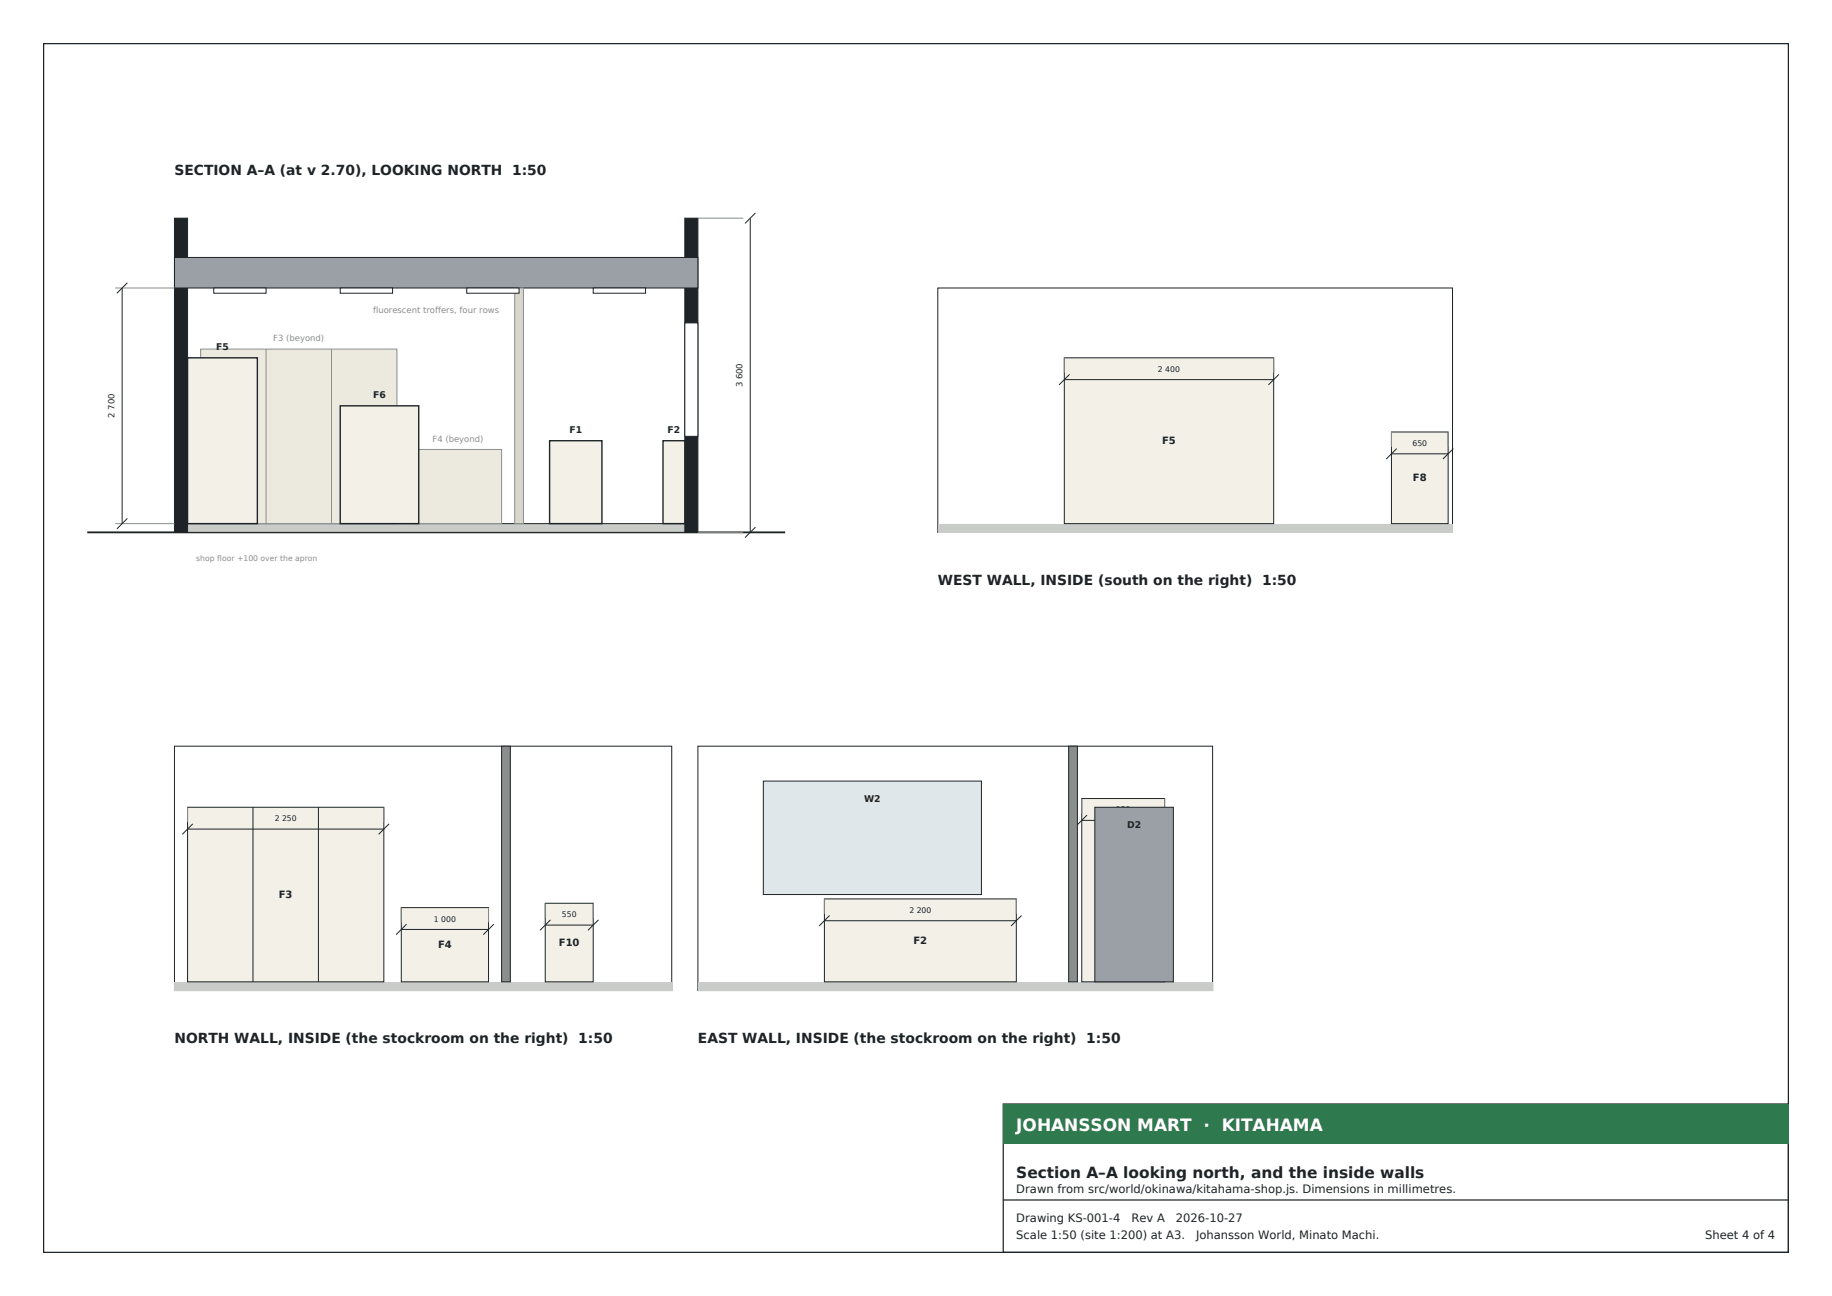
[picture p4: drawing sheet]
<svg xmlns="http://www.w3.org/2000/svg" width="420mm" height="297mm" viewBox="0 0 420 297" stroke-linecap="round" stroke-linejoin="round" font-family="sans-serif">
<path d="M10 10h400v277h-400zM230 253h180v34h-180zM230 275h180" fill="none" stroke="#1d2326" stroke-width=".28"/>
<path d="M230 253h180v9h-180z" fill-rule="evenodd" fill="#2e7a4e"/>
<path d="M20 122h160" fill="none" stroke="#1d2326" stroke-width=".42"/>
<g fill="#1d2326" stroke="#1d2326" stroke-width=".23">
<path d="M40 50h3v72h-3z" fill-rule="evenodd"/>
<path d="M157 50h3v72h-3z" fill-rule="evenodd"/>
</g>
<path d="M40 59h120v7h-120z" fill-rule="evenodd" fill="#9aa0a6" stroke="#1d2326" stroke-width=".23"/>
<path d="M43 120h114v2h-114z" fill-rule="evenodd" fill="#c9ccc8" stroke="#1d2326" stroke-width=".23"/>
<path d="M157 74h3v26h-3z" fill-rule="evenodd" fill="#fff" stroke="#1d2326" stroke-width=".23"/>
<path d="M118 66h2v54h-2z" fill-rule="evenodd" fill="#d9d6cc" stroke="#8a8f8c" stroke-width=".23"/>
<g fill="#ece9df" stroke="#8a8f8c" stroke-width=".23">
<path d="M46 80h45v40h-45z" fill-rule="evenodd"/>
<path d="M95 103h20v17h-20z" fill-rule="evenodd"/>
</g>
<path d="M61 80v40M76 80v40" fill="none" stroke="#8a8f8c" stroke-width=".23"/>
<g fill="#f3f0e7" stroke="#1d2326" stroke-width=".32">
<path d="M43 82h16v38h-16z" fill-rule="evenodd"/>
<path d="M78 93h18v27h-18z" fill-rule="evenodd"/>
<path d="M126 101h12v19h-12z" fill-rule="evenodd"/>
<path d="M152 101h5v19h-5z" fill-rule="evenodd"/>
</g>
<g fill="#fff" stroke="#1d2326" stroke-width=".23">
<path d="M49 66h12v1.2h-12z" fill-rule="evenodd"/>
<path d="M78 66h12v1.2h-12z" fill-rule="evenodd"/>
<path d="M107 66h12v1.2h-12z" fill-rule="evenodd"/>
<path d="M136 66h12v1.2h-12z" fill-rule="evenodd"/>
</g>
<path d="M160 50h10.4M26.4 66h13.6M26.4 120h13.6M160 122h10.4" fill="none" stroke="#8a8f8c" stroke-width=".23"/>
<path d="M172 50v72M173.2 48.8l-2.4 2.4M28 66v54M29.2 64.8l-2.4 2.4M215 66h118v56h-118zM29.2 118.8l-2.4 2.4M173.2 120.8l-2.4 2.4" fill="none" stroke="#1d2326" stroke-width=".23"/>
<path d="M215 120h118v2h-118z" fill-rule="evenodd" fill="#c9ccc8"/>
<path d="M244 82h48v38h-48z" fill-rule="evenodd" fill="#f3f0e7" stroke="#1d2326" stroke-width=".23"/>
<path d="M244 82v3.4M292 82v3.4" fill="none" stroke="#8a8f8c" stroke-width=".23"/>
<path d="M244 87h48M245.2 85.8l-2.4 2.4M293.2 85.8l-2.4 2.4" fill="none" stroke="#1d2326" stroke-width=".23"/>
<path d="M319 99h13v21h-13z" fill-rule="evenodd" fill="#f3f0e7" stroke="#1d2326" stroke-width=".23"/>
<path d="M319 99v3.4M332 99v3.4" fill="none" stroke="#8a8f8c" stroke-width=".23"/>
<path d="M319 104h13M320.2 102.8l-2.4 2.4M333.2 102.8l-2.4 2.4M40 171h114v56h-114z" fill="none" stroke="#1d2326" stroke-width=".23"/>
<path d="M40 225h114v2h-114z" fill-rule="evenodd" fill="#c9ccc8"/>
<path d="M43 185h45v40h-45z" fill-rule="evenodd" fill="#f3f0e7" stroke="#1d2326" stroke-width=".23"/>
<path d="M43 185v3.4M88 185v3.4" fill="none" stroke="#8a8f8c" stroke-width=".23"/>
<path d="M43 190h45M44.2 188.8l-2.4 2.4M89.2 188.8l-2.4 2.4" fill="none" stroke="#1d2326" stroke-width=".23"/>
<path d="M92 208h20v17h-20z" fill-rule="evenodd" fill="#f3f0e7" stroke="#1d2326" stroke-width=".23"/>
<path d="M92 208v3.4M112 208v3.4" fill="none" stroke="#8a8f8c" stroke-width=".23"/>
<path d="M92 213h20M93.2 211.8l-2.4 2.4M113.2 211.8l-2.4 2.4" fill="none" stroke="#1d2326" stroke-width=".23"/>
<path d="M125 207h11v18h-11z" fill-rule="evenodd" fill="#f3f0e7" stroke="#1d2326" stroke-width=".23"/>
<path d="M125 207v3.4M136 207v3.4" fill="none" stroke="#8a8f8c" stroke-width=".23"/>
<path d="M58 185v40M73 185v40M125 212h11M126.2 210.8l-2.4 2.4M137.2 210.8l-2.4 2.4" fill="none" stroke="#1d2326" stroke-width=".23"/>
<path d="M115 171h2v54h-2z" fill-rule="evenodd" fill="#8a8f8c" stroke="#1d2326" stroke-width=".23"/>
<path d="M160 171h118v56h-118z" fill="none" stroke="#1d2326" stroke-width=".23"/>
<path d="M160 225h118v2h-118z" fill-rule="evenodd" fill="#c9ccc8"/>
<path d="M189 206h44v19h-44z" fill-rule="evenodd" fill="#f3f0e7" stroke="#1d2326" stroke-width=".23"/>
<path d="M189 206v3.4M233 206v3.4" fill="none" stroke="#8a8f8c" stroke-width=".23"/>
<path d="M189 211h44M190.2 209.8l-2.4 2.4M234.2 209.8l-2.4 2.4" fill="none" stroke="#1d2326" stroke-width=".23"/>
<path d="M248 183h19v42h-19z" fill-rule="evenodd" fill="#f3f0e7" stroke="#1d2326" stroke-width=".23"/>
<path d="M248 183v3.4M267 183v3.4" fill="none" stroke="#8a8f8c" stroke-width=".23"/>
<path d="M248 188h19M249.2 186.8l-2.4 2.4M268.2 186.8l-2.4 2.4" fill="none" stroke="#1d2326" stroke-width=".23"/>
<path d="M175 179h50v26h-50z" fill-rule="evenodd" fill="#dfe7ea" stroke="#1d2326" stroke-width=".23"/>
<path d="M251 185h18v40h-18z" fill-rule="evenodd" fill="#9aa0a6" stroke="#1d2326" stroke-width=".23"/>
<path d="M245 171h2v54h-2z" fill-rule="evenodd" fill="#8a8f8c" stroke="#1d2326" stroke-width=".23"/>
<text font-size="3.9" fill="#fff" x="233" y="259.3">JOHANSSON MART · KITAHAMA</text>
<text font-size="3.5" fill="#1d2326" x="233" y="270">Section A–A looking north, and the inside walls</text>
<g font-size="3.2" fill="#1d2326">
<text x="40" y="40">SECTION A–A (at v 2.70), LOOKING NORTH 1:50</text>
<text x="215" y="134">WEST WALL, INSIDE (south on the right) 1:50</text>
<text x="40" y="239">NORTH WALL, INSIDE (the stockroom on the right) 1:50</text>
<text x="160" y="239">EAST WALL, INSIDE (the stockroom on the right) 1:50</text>
</g>
<g font-size="2.6" fill="#1d2326">
<text x="233" y="273.5">Drawn from src/world/okinawa/kitahama-shop.js. Dimensions in millimetres.</text>
<text x="233" y="280">Drawing KS-001-4</text>
<text x="259.4" y="280">Rev A</text>
<text x="269.6" y="280">2026-10-27</text>
<text x="233" y="284">Scale 1:50 (site 1:200) at A3.</text>
<text x="274.2" y="284">Johansson World, Minato Machi.</text>
<text x="390.9" y="284">Sheet 4 of 4</text>
</g>
<g font-size="2.3" fill="#1d2326">
<text x="266.4" y="101.8">F5</text>
<text x="323.9" y="110.3">F8</text>
<text x="63.9" y="205.8">F3</text>
<text x="100.4" y="217.3">F4</text>
<text x="128.1" y="216.8">F10</text>
<text x="209.4" y="216.3">F2</text>
</g>
<g font-size="2.1" fill="#1d2326">
<text x="49.5" y="80.3">F5</text>
<text x="85.5" y="91.3">F6</text>
<text x="130.5" y="99.3">F1</text>
<text x="153" y="99.3">F2</text>
<text x="198.1" y="183.7">W2</text>
<text x="258.4" y="189.7">D2</text>
</g>
<g font-size="1.9" fill="#8a8f8c">
<text x="85.5" y="71.6">fluorescent troffers, four rows</text>
<text x="62.6" y="78.2">F3 (beyond)</text>
<text x="99.1" y="101.2">F4 (beyond)</text>
</g>
<g font-size="1.9" fill="#1d2326">
<text x="170.2" y="88.8" transform="rotate(-90 170.2 88.8)">3 600</text>
<text x="26.2" y="95.8" transform="rotate(-90 26.2 95.8)">2 700</text>
</g>
<g font-size="1.8" fill="#1d2326">
<text x="265.5" y="85.2">2 400</text>
<text x="323.8" y="102.2">650</text>
<text x="63" y="188.2">2 250</text>
<text x="255.8" y="186.2">950</text>
<text x="208.5" y="209.2">2 200</text>
<text x="99.5" y="211.2">1 000</text>
<text x="128.8" y="210.2">550</text>
</g>
<text font-size="1.8" fill="#8a8f8c" x="45" y="128.6">shop floor +100 over the apron</text>
</svg>
